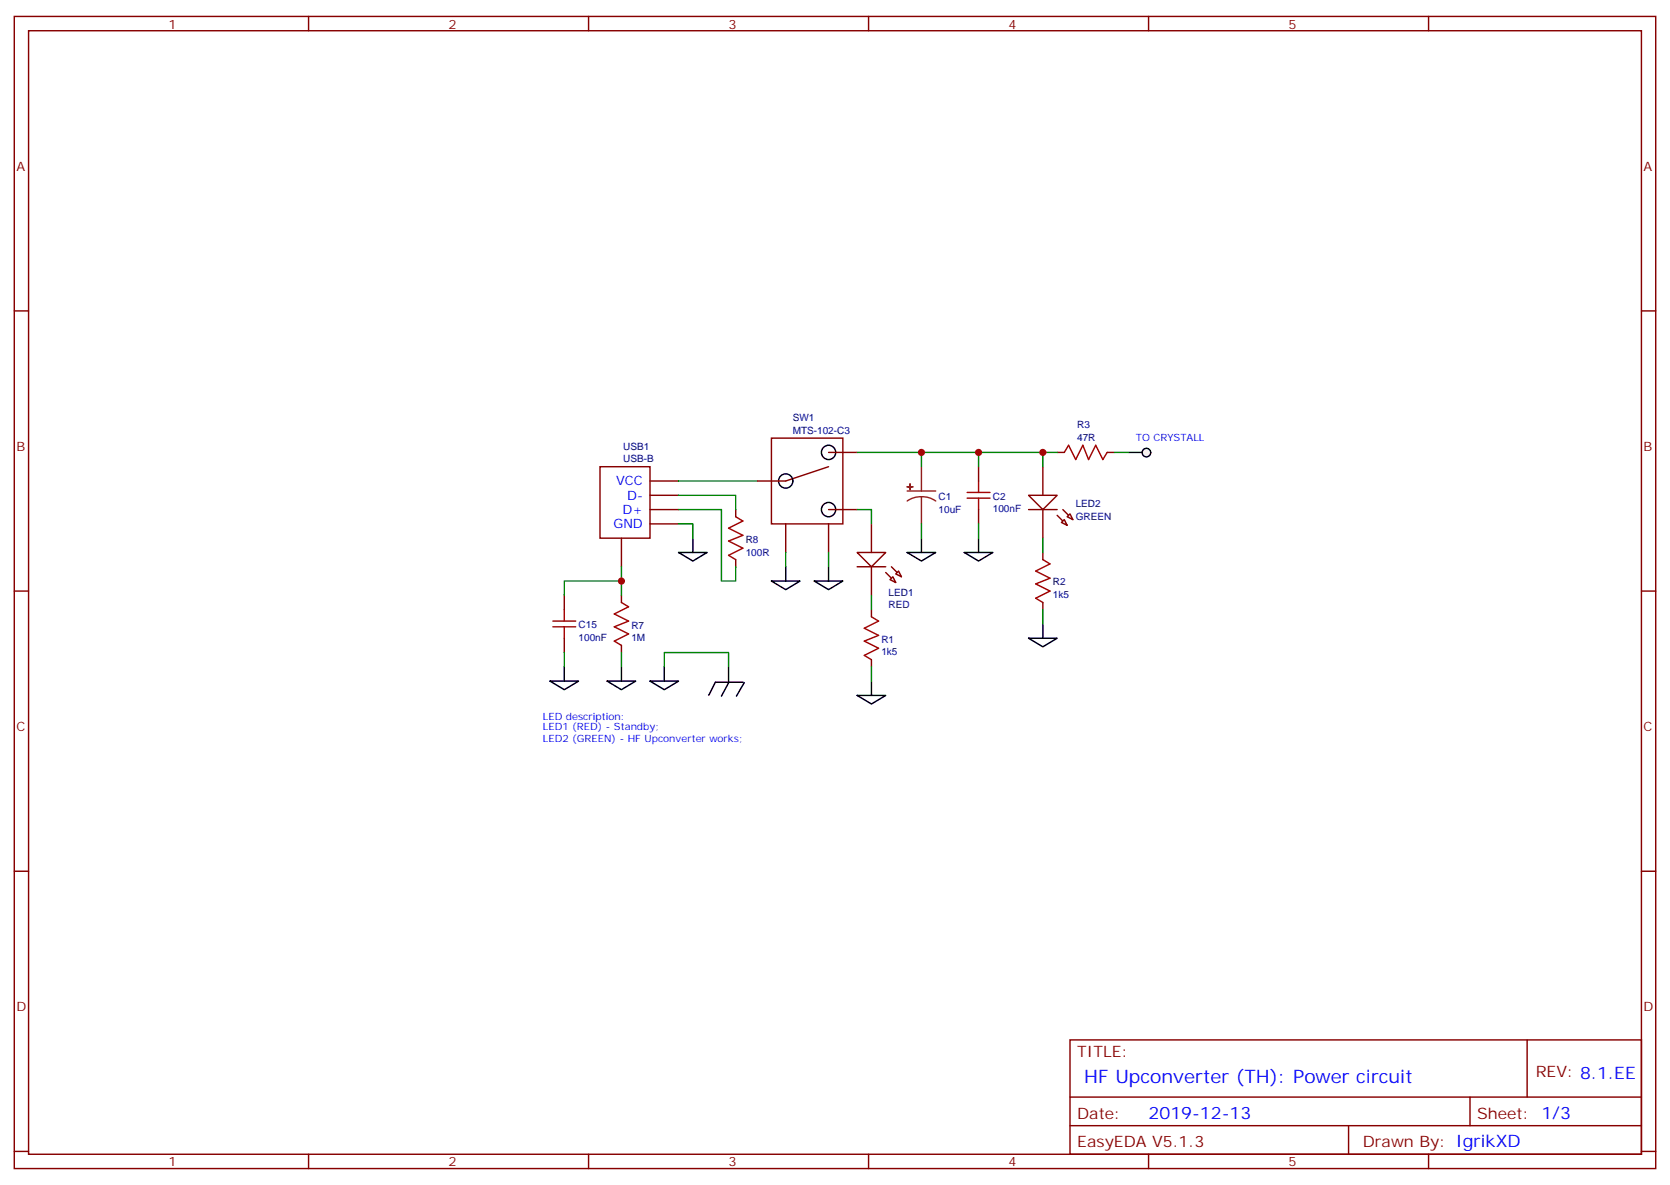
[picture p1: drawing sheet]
<svg xmlns="http://www.w3.org/2000/svg" width="412mm" height="292mm" viewBox="0 0 412 292" stroke-linecap="round" stroke-linejoin="round" font-family="sans-serif">
<g fill="none" stroke="#870000" stroke-width=".35">
<path d="M3.5 4.1h405.4v284.3h-405.4zM7.1 7.6h398.2v277.3h-398.2zM76.2 4.1v3.5M145.3 4.1v3.5M214.5 4.1v3.5M283.6 4.1v3.5M352.8 4.1v3.5M3.5 76.7h3.6M405.3 76.7h3.6M241.7 115.2v3.5M261.1 111.7h1.7M273.4 111.7h1.8"/>
<path d="M181.7 125.8v1.7M181.7 138.1v1.8M241.7 125.8v3.5M257.5 136.3v1.8M3.5 145.9h3.6M139.3 146.9v3.6M139.3 157.5v3.5M153.5 146.9v1.8M153.5 159.3v1.7M215.2 150.5v1.7M257.5 148.7v1.8M405.3 145.9h3.6"/>
<path d="M215.2 162.8v1.8M3.5 215h3.6M405.3 215h3.6M264.2 256.6h141.1v28.3h-141.1zM377.1 256.6v14.2M264.2 270.8h141.1M264.2 277.8h141.1M333 277.8v7.1M363 270.8v7M3.5 284.2h3.6M76.2 284.9v3.5M145.3 284.9v3.5"/>
<path d="M214.5 284.9v3.5M283.6 284.9v3.5M352.8 284.9v3.5M405.3 284.2h3.6"/>
</g>
<g fill="none" stroke="#a10000" stroke-width=".35">
<path d="M241.7 118.7v2.8M262.8 111.7l1.1-1.8 1.7 3.5 1.8-3.5 1.4 3.5 1.8-3.5 1.7 3.5 1.1-1.7M181.7 127.5l1.7 1.1-3.5 1.8 3.5 1.7-3.5 1.4 3.5 1.8-3.5 1.8 1.8 1M238.8 122.9h5.7M238.8 121.5h5.7M241.7 122.9v2.9M257.5 138.1l1.8 1.1-3.5 1.7 3.5 1.8-3.5 1.4 3.5 1.8-3.5 1.7 1.7 1.1M136.5 154.7h5.7M136.5 153.3h5.7M139.3 150.5v2.8M139.3 154.7v2.8M153.5 148.7l1.7 1.1-3.5 1.7 3.5 1.8-3.5 1.4 3.5 1.8-3.5 1.7 1.8 1.1"/>
<path d="M215.2 152.2l1.8 1.1-3.6 1.7 3.6 1.8-3.6 1.4 3.6 1.8-3.6 1.7 1.8 1.1"/>
</g>
<g fill="#8c2424" stroke="#8c2424" stroke-width=".35">
<path d="M224 120.1l1.4 .1z"/>
<path d="M224.7 119.4l.1 1.4z"/>
</g>
<path d="M227.5 115.2v6M224 121.2h7.1M227.5 122.6l1.9 .2 1.7 .8M227.5 122.6l-1.8 .2-1.7 .8M227.5 122.6v6.7" fill="none" stroke="#8c2424" stroke-width=".35"/>
<path d="M148.2 115.2h12.3v17.6h-12.3z" fill="#fff" stroke="#870000" stroke-width=".35"/>
<path d="M160.5 118.7h7.1M153.5 132.8v7.1M160.5 122.2h7.1M160.5 125.8h7.1M160.5 129.3h7.1M254 125.8h7.1M261.1 127.2l2.4 2.4M262.5 125.8l2.4 2.4" fill="none" stroke="#870000" stroke-width=".35"/>
<path d="M254 122.2h7.1l-3.6 3.6z" fill="#fff" stroke="#870000" stroke-width=".35"/>
<g fill="#f0f0f0" stroke="#870000" stroke-width=".35">
<path d="M262.8 128.2l.7 1.4-1.4-.7z"/>
<path d="M263.5 127.5l.7-.7 .7 1.4z"/>
</g>
<path d="M257.5 115.2v7M211.7 139.9h7M220.1 139.9l2.5 2.4M257.5 125.8v7M218.7 141.3l2.5 2.5" fill="none" stroke="#870000" stroke-width=".35"/>
<path d="M211.7 136.3h7l-3.5 3.6z" fill="#fff" stroke="#870000" stroke-width=".35"/>
<g fill="#f0f0f0" stroke="#870000" stroke-width=".35">
<path d="M219.8 143.1l.7-.8 .7 1.5z"/>
<path d="M221.2 141.6l.7-.7 .7 1.4z"/>
</g>
<path d="M190.5 108.1h17.6v21.2h-17.6zM204.6 115.2l-10.6 3.5h-7M204.6 111.7h7.1M194 129.3v7M204.6 125.8h7.1M204.6 129.3v7M215.2 129.3v7M215.2 139.9v7" fill="none" stroke="#870000" stroke-width=".35"/>
<g fill="none" stroke="#000" stroke-width=".35">
<path d="M278.7 111.7h3.5"/>
<circle cx="194" cy="118.7" r="1.76"/>
<circle cx="204.6" cy="111.7" r="1.76"/>
<circle cx="204.6" cy="125.8" r="1.76"/>
</g>
<circle cx="283.1" cy="111.7" r="1.06" fill="#f0f0f0" stroke="#000" stroke-width=".35"/>
<g fill="none" stroke="#000" stroke-width=".35">
<path d="M167.6 136.3h7l-3.5 2.2zM171.1 132.8v3.5M194 139.9v3.5M204.6 139.9v3.5M224 136.3h7.1l-3.6 2.2zM227.5 132.8v3.5M238.1 136.3h7.1l-3.5 2.2zM241.7 132.8v3.5M190.5 143.4h7.1l-3.6 2.1zM201.1 143.4h7l-3.5 2.1zM254 157.5h7.1l-3.6 2.1zM257.5 154v3.5"/>
<path d="M135.8 168.1h7.1l-3.6 2.1zM139.3 164.6v3.5M149.9 168.1h7.1l-3.5 2.1zM153.5 164.6v3.5M160.5 168.1h7.1l-3.6 2.1zM164 164.6v3.5M176.7 168.4l-1.7 3.1M176.7 168.4h6.8M179.9 164.6v3.5M180 168.4l-1.8 3.4M183.8 168.5l-1.9 3.3M211.7 171.6h7l-3.5 2.1z"/>
<path d="M215.2 168.1v3.5"/>
</g>
<g fill="none" stroke="#008700" stroke-width=".35">
<path d="M167.6 118.7h19.4M211.7 111.7h15.8M241.7 111.7v3.5M257.5 111.7v3.5M261.1 111.7h-33.6v3.5M275.2 111.7h3.5M153.5 139.9v7M167.6 129.3h3.5v3.5M167.6 122.2h14.1v3.6M167.6 125.8h10.6v17.6h3.5v-3.5M194 136.3v3.6M204.6 136.3v3.6"/>
<path d="M211.7 125.8h3.5v3.5M227.5 129.3v3.5M241.7 129.3v3.5M257.5 132.8v3.5M153.5 143.4h-14.2v3.5M215.2 146.9v3.6M257.5 150.5v3.5M139.3 161v3.6M153.5 161v3.6M164 164.6v-3.6h15.9v3.6M215.2 164.6v3.5"/>
</g>
<g fill="#c00">
<circle cx="227.5" cy="111.7" r=".88"/>
<circle cx="153.5" cy="143.4" r=".88"/>
<circle cx="241.7" cy="111.7" r=".88"/>
<circle cx="257.5" cy="111.7" r=".88"/>
</g>
<text font-size="4.6" fill="#00f" x="267.8" y="267.2">HF Upconverter (TH): Power circuit</text>
<text font-size="4.2" fill="#00f" x="283.6" y="276">2019-12-13</text>
<g font-size="3.9" fill="#800">
<text x="266" y="260.9">TITLE:</text>
<text x="379.2" y="265.8">REV: 8.1.EE</text>
<text x="266" y="276">Date:</text>
<text x="364.8" y="276">Sheet: 1/3</text>
<text x="266" y="283.1">EasyEDA V5.1.3</text>
<text x="336.5" y="283.1">Drawn By: IgrikXD</text>
</g>
<g font-size="3.2" fill="#800">
<text x="41.6" y="7.1">1</text>
<text x="110.8" y="7.1">2</text>
<text x="179.9" y="7.1">3</text>
<text x="249.1" y="7.1">4</text>
<text x="318.2" y="7.1">5</text>
<text x="4.1" y="42.2">A</text>
<text x="405.9" y="42.2">A</text>
<text x="4.1" y="111.3">B</text>
<text x="405.9" y="111.3">B</text>
<text x="4.1" y="180.4">C</text>
<text x="405.9" y="180.4">C</text>
<text x="4.1" y="249.6">D</text>
<text x="405.9" y="249.6">D</text>
<text x="41.6" y="287.9">1</text>
<text x="110.8" y="287.9">2</text>
<text x="179.9" y="287.9">3</text>
<text x="249.1" y="287.9">4</text>
<text x="318.2" y="287.9">5</text>
</g>
<g font-size="3.2" fill="#00f">
<text x="152.1" y="119.8">VCC</text>
<text x="154.9" y="123.3">D-</text>
<text x="151.5" y="130.4">GND</text>
<text x="153.7" y="126.8">D+</text>
</g>
<g font-size="2.5" fill="#000080">
<text x="195.8" y="107.1">MTS-102-C3</text>
<text x="195.8" y="103.9">SW1</text>
<text x="266" y="105.7">R3</text>
<text x="153.9" y="110.9">USB1</text>
<text x="266" y="108.8">47R</text>
<text x="153.9" y="114.1">USB-B</text>
<text x="231.8" y="123.4">C1</text>
<text x="245.2" y="123.3">C2</text>
<text x="265.6" y="125.1">LED2</text>
<text x="231.8" y="126.6">10uF</text>
<text x="245.2" y="126.5">100nF</text>
<text x="265.6" y="128.2">GREEN</text>
<text x="184.1" y="137.1">100R</text>
<text x="184.2" y="134">R8</text>
<text x="219.4" y="150">RED</text>
<text x="219.4" y="147.2">LED1</text>
<text x="260" y="147.6">1k5</text>
<text x="260" y="144.5">R2</text>
<text x="142.9" y="155">C15</text>
<text x="155.9" y="155.2">R7</text>
<text x="142.9" y="158.2">100nF</text>
<text x="155.9" y="158.3">1M</text>
<text x="217.7" y="161.7">1k5</text>
<text x="217.7" y="158.6">R1</text>
</g>
<g font-size="2.5" fill="#00f">
<text x="280.5" y="108.8">TO CRYSTALL</text>
<text x="134.1" y="177.8">LED description:</text>
<text x="134.1" y="180.2">LED1 (RED) - Standby;</text>
<text x="134.1" y="183">LED2 (GREEN) - HF Upconverter works;</text>
</g>
</svg>
